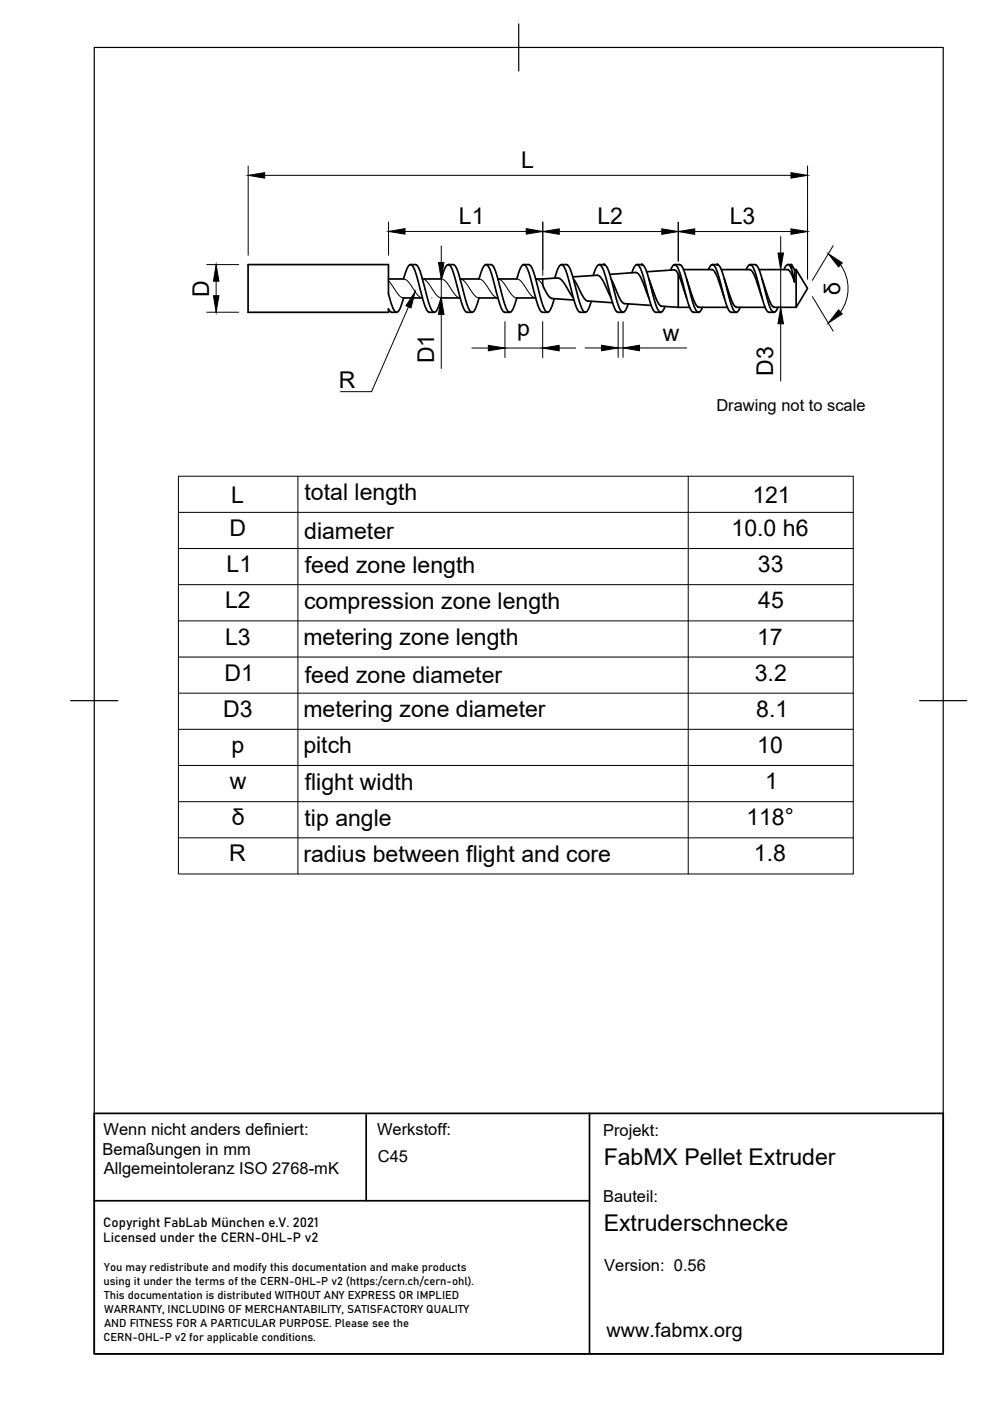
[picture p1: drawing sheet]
<svg xmlns="http://www.w3.org/2000/svg" width="210mm" height="297mm" viewBox="0 0 210 297" stroke-linecap="round" stroke-linejoin="round" font-family="sans-serif">
<!-- layer: Visible -->
<g fill="none" stroke="#000" stroke-width=".36">
<path d="M82.4 59.1h3.2l.8-2.5 .5-.5 .4 .1 .5 .7 .4 1.2 2.1 7.3 .6 .8h1.2M87 56.1h1.3l.5 .8 2.1 7.4 .6 1.5 .4 .3 .3 .1 .4-.4 1-2.6h4M89.6 59.1h4l.8-2.5 .4-.4h.5l.5 .7 .4 1.2 2.1 7.2 .6 .9h1.2M95 56.1h1.3l.5 .8 2.1 7.3 .5 1.4 .5 .6h.4l.4-.6 .9-2.4h4M97.6 59.1h4l.9-2.6 .4-.4 .4 .1 .3 .4 .6 1.4 2.1 7.4 .6 .8h1.2M103 56.1h1.3l.6 .9 2.1 7.5 .8 1.6 .4 .1 .4-.4 1-2.6h4M105.6 59.1h4l.9-2.6 .4-.4 .4 .1 .3 .4 .6 1.4 2.1 7.4 .6 .8h1.2M111 56.1h1.3l.5 .7 .6 1.7 1.5 5.8 .6 1.4 .4 .5h.4l.3-.5 .9-2.4M113.6 59.1h1.5M115.1 59.1v1.6l.7 1.3 .9 1.1 .3 .2 4.7 .3M115.1 59.1l3-.2 .6 .2 .8 .9 2.1 3.2M117.6 59l.9-2.5 .4-.3h.4l.3 .4 .6 1.4 1.5 5.6 .6 1.9 .6 .7h1.2"/>
<path d="M119 56.1l1.3 .1 .6 .9 2 7 .4 1.1 .6 1h.3l.4-.4 .8-1.9M121.5 58.7l5.1-.4 .4 .1 .8 1 1.8 3.8M121.6 59.1l1.9 3.5 .8 1.1 5.6 .5M125.8 58.4l.8-2 .3-.3h.3l.8 1.3 1.7 6.1 .6 2 .6 .7h1.2M127.1 56.1h1.1l.6 .8 .7 2 1.4 5.3 .5 1.3 .5 .7h.3l.4-.3 .6-1.5M129.3 58.2l5.8-.3 .8 1.1 1.7 4.2M129.6 59.1l1.7 4 .9 1.2 5.9 .5M134 57.8l.7-1.5 .3-.2 .3 .1 .8 1.4 1.7 6.2 .6 1.8 .5 .6h1.2M135.1 56.1h1.1l.5 .6 .7 1.7 1.6 6.2 .6 1.3 .4 .3 .4-.1 .6-1.1M137.1 57.6l5.8-.4 .5 .3 .4 .6v7.1M137.6 59.1l1.5 4.2 .9 1.5 .3 .1 3.5 .3M142.2 57.3l.3-.7 .4-.5h.3l.4 .5 .8 2 1.9 6.7 .6 .9h1.2"/>
<path d="M143.1 56.1h1.2l.5 .8 .7 2.1 1.4 5.3 .7 1.6 .4 .3 .3-.1 .6-.9M143.8 58.1l1.8 5.1M144.9 57.2h6.3l.8 1.2 1.6 4.8M145.6 59.1l1.6 4.9 .8 1.1 6.2 .1M150.2 57.2l.7-1 .3-.1 .3 .3 .8 1.8 1.3 5.3 .8 2 .5 .7h1.2M151.1 56.1h1.2l.5 .8 .7 2 1.4 5.3 .7 1.7 .4 .3h.3l.6-1M152.9 57.2l6.3 .1 .8 1.3 1.6 4.6M153.6 59.1l1.5 4.7 .8 1.3 6.3 .1M158.2 57.2l.7-1.1h.3l.4 .4 .7 1.8 1.9 6.9 .7 1h1.2M159.1 56.1h1.2l.5 .8 .7 2 1.4 5.3 .7 1.7 .4 .3h.3l.6-1M167.1 56.1h.7M167.8 56.1l.7 1.1v2.6l-.8-1.9-.6-.7h-6.2"/>
<path d="M167.8 56.9l-.3-.5-.5-.3-.5 .4-.3 .7M167.8 56.1v.8M167.8 56.9l.7 2.9M168.4 57.2h.4M168.8 57.2v8M168.8 57.2l2.4 4-2.4 4h-4.7l-.2-.2-.9-1.7-1.4-4.2M89.6 63.2h-4l-1 2.6-.5 .4-.3-.2-.7-1.2-.7-2.5v-6.2h-29.8v10.1h29.8v-.7l.5 .7h1.2M143.8 65.2h2.4"/>
</g>
<g fill="#000" stroke="#000" stroke-width=".21">
<circle cx="128.1" cy="56.1" r=".17"/>
<circle cx="136.1" cy="56.1" r=".17"/>
<circle cx="152.1" cy="56.1" r=".17"/>
</g>
<!-- layer: Visible Narrow -->
<path d="M82.4 59.5l2.1 3.1 .5 .4 .6 .2M85.6 59.1l.5 .2 .5 .5 1.9 2.7 .5 .5 .6 .2M89.6 59.1l.5 .2 .5 .5 1.9 2.7 .5 .5 .6 .2M93.6 59.1l.5 .2 .5 .5 1.9 2.7 .5 .5 .6 .2M97.6 59.1l.5 .2 .5 .5 1.9 2.7 .5 .5 .6 .2M101.6 59.1l.5 .2 .5 .5 1.9 2.7 .5 .5 .6 .2M105.6 59.1l.5 .2 .5 .5 1.9 2.7 .5 .5 .6 .2M109.6 59.1l.5 .2 .5 .5 1.9 2.7 .5 .5 .6 .2M113.6 59.1l.7 .3 .8 1" fill="none" stroke="#000" stroke-width=".21"/>
<!-- layer: Border -->
<path d="M20 10.1h180v276.9h-180zM110 5.1v10M15 148.6h10M195 148.6h10" fill="none" stroke="#000" stroke-width=".25"/>
<!-- layer: TitleBlock -->
<path d="M20 236.1h180v50.9h-180zM77.6 236.4v18.2M125 236.1v50.9M20 254.6h105" fill="none" stroke="#000" stroke-width=".36"/>
<!-- layer: Dimensions -->
<g fill="none" stroke="#000" stroke-width=".21">
<path d="M52.6 35.2v18.9M56.1 37.2h111.6M171.2 35.2v23.9M43.8 56.1h6.8M45.8 59.6v3.1M82.4 47.1v7M85.9 49.1h25.7M93.6 52.2v3.5M93.6 59.1v4M115.1 47.1v11.3M118.6 49.1h21.7M143.8 47.1v8.3"/>
<path d="M147.3 49.1h20.4M165.5 50.2v3.4M165.5 57.2v8M176.7 52.1l-4.5 7.3M178.2 56.2a8.6 8.6 0 0 1 0 9.9M43.8 66.2h6.8M91.5 63.1h.1M93.6 66.7v11.4M100.1 73.8h3.4M107.1 68.2v7.6M107.1 73.8h8M115.1 68.2v7.6"/>
<path d="M118.6 73.8h3.4M124.1 73.8h3.5M131.1 73.8h1M131.1 68.2v7.6M132.1 68.2v7.6M135.6 73.8h10M165.5 68.7v12.1M172.2 62.9l4.5 7.3"/>
</g>
<g fill="#000" stroke="#000" stroke-width=".21">
<path d="M52.6 37.2l3.5-.6v1.2zM167.7 36.6l3.5 .6-3.5 .6zM45.8 56.1l.6 3.5h-1.1zM82.4 49.1l3.5-.6v1.1zM93 55.7h1.1l-.5 3.4zM111.6 48.5l3.5 .6-3.5 .5zM115.1 49.1l3.5-.6v1.2zM140.3 48.5l3.5 .6-3.5 .6zM143.8 49.1l3.5-.6v1.2zM165 53.6h1.1l-.6 3.6zM167.7 48.5l3.5 .6-3.5 .6zM175.6 53.8l3 1.9-.8 .9z"/>
<path d="M45.3 62.7h1.1l-.6 3.5zM93.6 63.1l.5 3.6h-1.1zM103.5 73.2l3.6 .6-3.6 .6zM115.1 73.8l3.5-.6v1.2zM127.6 73.2l3.5 .6-3.5 .6zM132.1 73.8l3.5-.6v1.2zM165.5 65.2l.6 3.5h-1.1zM177.8 65.7l.8 .9-3 1.9z"/>
</g>
<!-- layer: BOM -->
<g fill="none" stroke="#000" stroke-width=".21">
<path d="M37.8 101h143.1v84.3h-143.1zM37.8 108.6h143.1M37.8 116.3h143.1M63.2 101v84.3M145.9 101v84.3M37.8 124h143.1M37.8 131.6h143.1M37.8 139.3h143.1M37.8 147h143.1M37.8 154.6h143.1M37.8 162.3h143.1M37.8 170h143.1"/>
<path d="M37.8 177.6h143.1"/>
</g>
<!-- layer: Annotations -->
<path d="M88 61.8l-.9 3.5-1-.5z" fill="#000" stroke="#000" stroke-width=".21"/>
<path d="M86.6 65.1l-7.8 17.9h-6.6" fill="none" stroke="#000" stroke-width=".21"/>
<g font-size="4.9">
<text x="110.5" y="35.7">L</text>
<text x="97.3" y="47.6">L1</text>
<text x="126.7" y="47.6">L2</text>
<text x="154.7" y="47.5">L3</text>
<text x="44.3" y="63" transform="rotate(-90 44.3 63)">D</text>
<text x="178.2" y="62.5" transform="rotate(-90 178.2 62.5)">δ</text>
<text x="109.6" y="71.3">p</text>
<text x="92.1" y="77" transform="rotate(-90 92.1 77)">D1</text>
<text x="140.6" y="72.3">w</text>
<text x="71.8" y="82.3">R</text>
<text x="164" y="79.7" transform="rotate(-90 164 79.7)">D3</text>
<text x="49" y="106.6">L</text>
<text x="64.6" y="106">total length</text>
<text x="159.5" y="106.6">121</text>
<text x="48.7" y="113.6">D</text>
<text x="155.1" y="113.7">10.0 h6</text>
<text x="64.5" y="114.2">diameter</text>
<text x="48" y="121.3">L1</text>
<text x="64.6" y="121.4">feed zone length</text>
<text x="160.7" y="121.3">33</text>
<text x="47.7" y="129">L2</text>
<text x="64.5" y="129">compression zone length</text>
<text x="160.8" y="129">45</text>
<text x="47.7" y="136.7">L3</text>
<text x="64.3" y="136.7">metering zone length</text>
<text x="160.5" y="136.7">17</text>
<text x="47.6" y="144.3">D1</text>
<text x="64.6" y="144.9">feed zone diameter</text>
<text x="160" y="144.3">3.2</text>
<text x="47.3" y="152">D3</text>
<text x="64.3" y="152">metering zone diameter</text>
<text x="160.4" y="152">8.1</text>
<text x="49.1" y="159.6">p</text>
<text x="64.3" y="159.7">pitch</text>
<text x="160.5" y="159.6">10</text>
<text x="48.7" y="167.3">w</text>
<text x="64.6" y="167.4">flight width</text>
<text x="162.2" y="167.3">1</text>
<text x="49.1" y="175">δ</text>
<text x="64.6" y="175">tip angle</text>
<text x="158.2" y="175">118°</text>
<text x="48.6" y="182.6">R</text>
<text x="64.3" y="182.7">radius between flight and core</text>
<text x="159.9" y="182.7">1.8</text>
<text x="128" y="247">FabMX Pellet Extruder</text>
<text x="128" y="261.1">Extruderschnecke</text>
</g>
<text font-size="4.2" x="128.6" y="283.4">www.fabmx.org</text>
<g font-size="3.5">
<text x="151.9" y="87.1">Drawing not to scale</text>
<text x="21.7" y="244.8">Bemaßungen in mm</text>
<text x="21.9" y="240.6">Wenn nicht anders definiert:</text>
<text x="79.9" y="240.6">Werkstoff:</text>
<text x="127.9" y="240.8">Projekt:</text>
<text x="22" y="249">Allgemeintoleranz ISO 2768-mK</text>
<text x="80.1" y="246.3">C45</text>
<text x="127.9" y="254.9">Bauteil:</text>
<text x="128.1" y="269.5">Version: 0.56</text>
</g>
<g font-size="2.8">
<text x="21.9" y="263.4">Licensed under the CERN-OHL-P v2</text>
<text x="21.9" y="260.1">Copyright FabLab München e.V. 2021</text>
</g>
<g font-size="2.4">
<text x="22.1" y="269.4">You may redistribute and modify this documentation and make products</text>
<text x="21.9" y="272.5">using it under the terms of the CERN-OHL-P v2 (https:/cern.ch/cern-ohl).</text>
<text x="22.1" y="275.5">This documentation is distributed WITHOUT ANY EXPRESS OR IMPLIED</text>
<text x="22.1" y="281.4">AND FITNESS FOR A PARTICULAR PURPOSE. Please see the</text>
<text x="22.1" y="278.4">WARRANTY, INCLUDING OF MERCHANTABILITY, SATISFACTORY QUALITY</text>
<text x="21.9" y="284.3">CERN-OHL-P v2 for applicable conditions.</text>
</g>
</svg>
